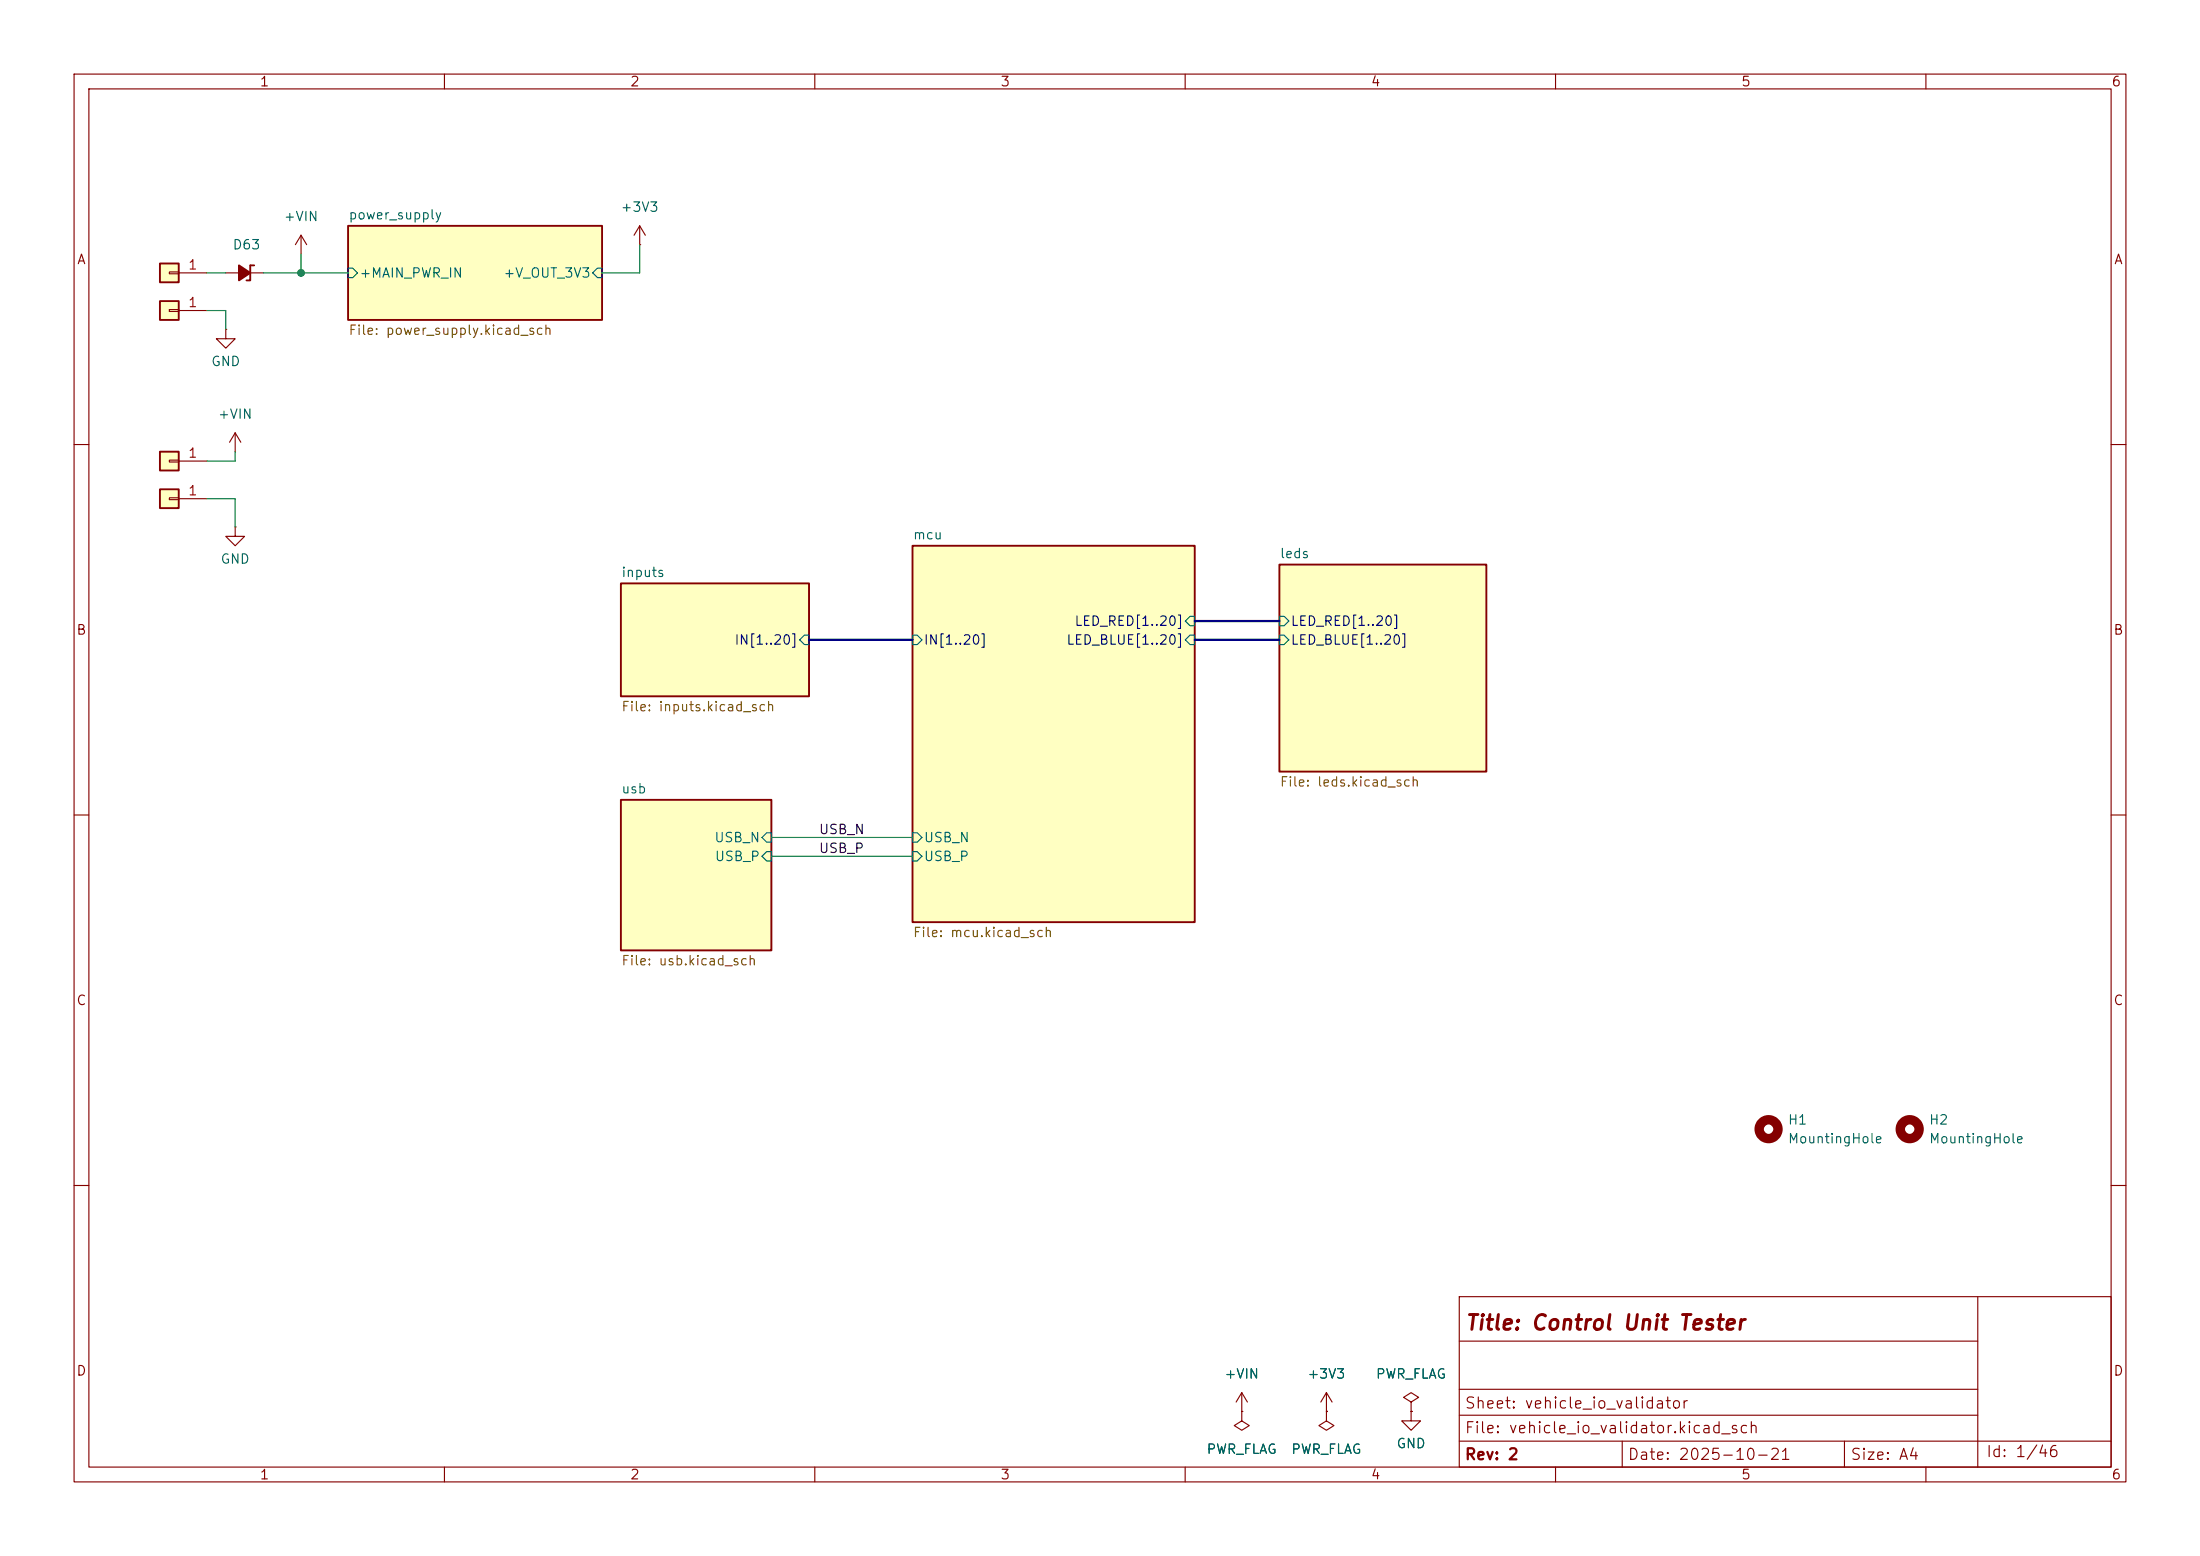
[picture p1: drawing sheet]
<svg xmlns="http://www.w3.org/2000/svg" width="297mm" height="210mm" viewBox="0 0 297 210" stroke-linecap="round" stroke-linejoin="round" font-family="sans-serif">
<g fill="none" stroke="#840000" stroke-width=".15">
<path d="M10 10h277v190h-277zM12 12h273v186h-273zM60 10v2M110 10v2M160 10v2M210 10v2M260 10v2M86.4 33h.1M86.4 30.5l-.8 1.3M86.4 30.5l.7 1.3M86.4 30.5v2.5M10 60h2"/>
<path d="M31.7 71.1v1.3h1.3l-1.3 1.3-1.2-1.3h1.2M31.7 71.1h.1M285 60h2M10 110h2M285 110h2M10 160h2M197 175h88v23h-88zM267 175v23M285 160h2M60 198v2M110 198v2M160 198v2"/>
<path d="M197 194.5h88M197 191h70M197 187.5h70M197 181h70M210 198v2M219 194.5v3.5M249 194.5v3.5M260 198v2"/>
</g>
<g fill="#ffffc2" stroke="#ffffc2" stroke-width=".14">
<path d="M83.8 108h20.3v20.3h-20.3z"/>
<path d="M83.8 78.7h25.4v15.3h-25.4z"/>
<path d="M172.7 76.2h28v27.9h-28z"/>
<path d="M47 30.5h34.3v12.7h-34.3z"/>
<path d="M123.2 73.7h38.1v50.8h-38.1z"/>
</g>
<path d="M47 30.5h34.3v12.7h-34.3zM83.8 78.7h25.4v15.3h-25.4zM123.2 73.7h38.1v50.8h-38.1zM172.7 76.2h28v27.9h-28zM83.8 108h20.3v20.3h-20.3z" fill="none" stroke="#840000" stroke-width=".25"/>
<path d="M47 36.2h.6l.7 .6-.7 .7h-.6zM80 36.8l.6-.6h.7v1.3h-.7zM107.9 86.4l.7-.7h.6v1.3h-.6zM123.2 85.7h.6l.7 .7-.7 .6h-.6zM160.7 85.7h.6v1.3h-.6l-.7-.6zM160.7 83.2h.6v1.3h-.6l-.7-.7zM172.7 85.7h.7l.6 .7-.6 .6h-.7zM172.7 83.2h.7l.6 .6-.6 .7h-.7zM103.5 112.4h.6v1.3h-.6l-.6-.7zM103.5 114.9h.6v1.3h-.6l-.6-.6zM123.2 112.4h.6l.7 .6-.7 .7h-.6zM123.2 114.9h.6l.7 .7-.7 .6h-.6z" fill="none" stroke="#006464" stroke-width=".15"/>
<path d="M21.6 61h2.5v2.5h-2.5z" fill="#ffffc2"/>
<path d="M21.6 61h2.5v2.5h-2.5z" fill="none" stroke="#840000" stroke-width=".25"/>
<path d="M30.5 44.5v1.2h1.2l-1.2 1.3-1.3-1.3h1.3M30.5 44.5h.1M22.9 62.1h1.2v.3h-1.2zM24.1 62.2h3.8M179.1 190.5h.1M179.1 188l-.8 1.2M179.1 188l.7 1.2M179.1 188v2.5" fill="none" stroke="#840000" stroke-width=".15"/>
<g fill="none" stroke="#840000" stroke-width="1.3">
<circle cx="238.8" cy="152.4" r="1.27"/>
<circle cx="257.8" cy="152.4" r="1.27"/>
</g>
<path d="M21.6 35.6h2.5v2.5h-2.5z" fill="#ffffc2"/>
<path d="M21.6 35.6h2.5v2.5h-2.5z" fill="none" stroke="#840000" stroke-width=".25"/>
<path d="M22.9 36.7h1.2v.3h-1.2zM24.1 36.8h3.8" fill="none" stroke="#840000" stroke-width=".15"/>
<path d="M21.6 40.6h2.5v2.6h-2.5z" fill="#ffffc2"/>
<path d="M33.8 35.8v2h-.5M33.8 35.8h.5M21.6 40.6h2.5v2.6h-2.5z" fill="none" stroke="#840000" stroke-width=".25"/>
<g fill="none" stroke="#840000" stroke-width=".15">
<path d="M30.5 36.8h5.1M40.6 31.8l-.7 1.2M40.6 31.8l.8 1.2M40.6 31.8v2.5M22.9 41.8h1.2v.2h-1.2zM24.1 41.9h3.8M167.6 190.5v1.3l1.1 .6-1.1 .6-1-.6 1-.6M167.6 190.5h.1M167.6 188l-.7 1.2M167.6 188l.8 1.2M167.6 188v2.5M179.1 190.5v1.3l1 .6-1 .6-1-.6 1-.6"/>
<path d="M179.1 190.5h.1M190.5 189.2l1-.6-1-.6-1 .6 1 .6v1.3M190.5 190.5h.1M190.5 190.5v1.3h1.3l-1.3 1.2-1.3-1.2h1.3"/>
</g>
<path d="M32.3 35.8l1.5 1-1.5 1z" fill="#840000" stroke="#840000" stroke-width=".25"/>
<path d="M21.6 66h2.5v2.6h-2.5z" fill="#ffffc2"/>
<path d="M21.6 66h2.5v2.6h-2.5z" fill="none" stroke="#840000" stroke-width=".25"/>
<path d="M31.7 58.4l-.7 1.3M31.7 58.4l.8 1.3M31.7 58.4v2.6M22.9 67.2h1.2v.2h-1.2zM24.1 67.3h3.8M167.6 190.5h.1M179.1 190.5h.1M190.5 190.5h.1" fill="none" stroke="#840000" stroke-width=".15"/>
<path d="M109.2 86.4h14M161.3 86.4h11.4M161.3 83.8h11.4" fill="none" stroke="#000084" stroke-width=".3"/>
<path d="M27.9 36.8h2.6M35.6 36.8h11.4M40.6 34.3v2.5M86.4 33v3.8h-5.1M27.9 41.9h2.6v2.6M27.9 67.3h3.8v3.8M31.7 61v1.2h-3.8M104.1 113h19.1M104.1 115.6h19.1" fill="none" stroke="#009600" stroke-width=".15"/>
<circle cx="40.6" cy="36.8" r=".46" fill="#009600" stroke="#009600" stroke-width=".14"/>
<text font-size="2" fill="#840000" x="197.7" y="180">Title: Control Unit Tester</text>
<g font-size="1.5" fill="#840000">
<text x="197.6" y="190.5">Sheet: vehicle_io_validator</text>
<text x="197.6" y="193.8">File: vehicle_io_validator.kicad_sch</text>
<text x="197.6" y="197.4">Rev: 2</text>
<text x="219.6" y="197.4">Date: 2025-10-21</text>
<text x="249.7" y="197.4">Size: A4</text>
<text x="268" y="197">Id: 1/46</text>
</g>
<g font-size="1.3" fill="#840000">
<text x="35" y="12">1</text>
<text x="85" y="12">2</text>
<text x="135" y="12">3</text>
<text x="185" y="12">4</text>
<text x="235" y="12">5</text>
<text x="285" y="12">6</text>
<text x="10.3" y="36">A</text>
<text x="285.3" y="36">A</text>
<text x="10.2" y="86">B</text>
<text x="285.2" y="86">B</text>
<text x="10.2" y="136">C</text>
<text x="285.2" y="136">C</text>
<text x="10.2" y="186">D</text>
<text x="285.2" y="186">D</text>
<text x="35" y="200">1</text>
<text x="85" y="200">2</text>
<text x="135" y="200">3</text>
<text x="185" y="200">4</text>
<text x="235" y="200">5</text>
<text x="285" y="200">6</text>
</g>
<g font-size="1.3" fill="#006464">
<text x="47" y="29.9">power_supply</text>
<text x="83.7" y="28.9">+3V3</text>
<text x="31.3" y="34">D63</text>
<text x="38.2" y="30.2">+VIN</text>
<text x="48.4" y="37.8">+MAIN_PWR_IN</text>
<text x="67.9" y="37.8">+V_OUT_3V3</text>
<text x="28.4" y="49.7">GND</text>
<text x="29.3" y="56.8">+VIN</text>
<text x="29.7" y="76.4">GND</text>
<text x="123.2" y="73.1">mcu</text>
<text x="172.7" y="75.7">leds</text>
<text x="83.8" y="78.2">inputs</text>
<text x="83.8" y="107.4">usb</text>
<text x="96.3" y="114">USB_N</text>
<text x="124.6" y="114">USB_N</text>
<text x="96.4" y="116.5">USB_P</text>
<text x="124.6" y="116.5">USB_P</text>
<text x="241.3" y="152.1">H1</text>
<text x="241.3" y="154.6">MountingHole</text>
<text x="260.3" y="152.1">H2</text>
<text x="260.3" y="154.6">MountingHole</text>
<text x="165.2" y="186.4">+VIN</text>
<text x="176.4" y="186.4">+3V3</text>
<text x="185.7" y="186.4">PWR_FLAG</text>
<text x="162.8" y="196.5">PWR_FLAG</text>
<text x="174.2" y="196.5">PWR_FLAG</text>
<text x="188.4" y="195.8">GND</text>
</g>
<g font-size="1.3" fill="#a90000">
<text x="25.3" y="36.7">1</text>
<text x="25.3" y="41.8">1</text>
<text x="25.3" y="62.1">1</text>
<text x="25.3" y="67.2">1</text>
</g>
<g font-size="1.3" fill="#725600">
<text x="47" y="45.5">File: power_supply.kicad_sch</text>
<text x="83.8" y="96.3">File: inputs.kicad_sch</text>
<text x="172.7" y="106.5">File: leds.kicad_sch</text>
<text x="83.8" y="130.6">File: usb.kicad_sch</text>
<text x="123.2" y="126.8">File: mcu.kicad_sch</text>
</g>
<g font-size="1.3" fill="#000084">
<text x="99.1" y="87.3">IN[1..20]</text>
<text x="124.6" y="87.3">IN[1..20]</text>
<text x="143.9" y="87.3">LED_BLUE[1..20]</text>
<text x="145" y="84.8">LED_RED[1..20]</text>
<text x="174.2" y="87.3">LED_BLUE[1..20]</text>
<text x="174.2" y="84.8">LED_RED[1..20]</text>
</g>
<g font-size="1.3" fill="#0f0f0f">
<text x="110.5" y="112.9">USB_N</text>
<text x="110.5" y="115.4">USB_P</text>
</g>
</svg>
